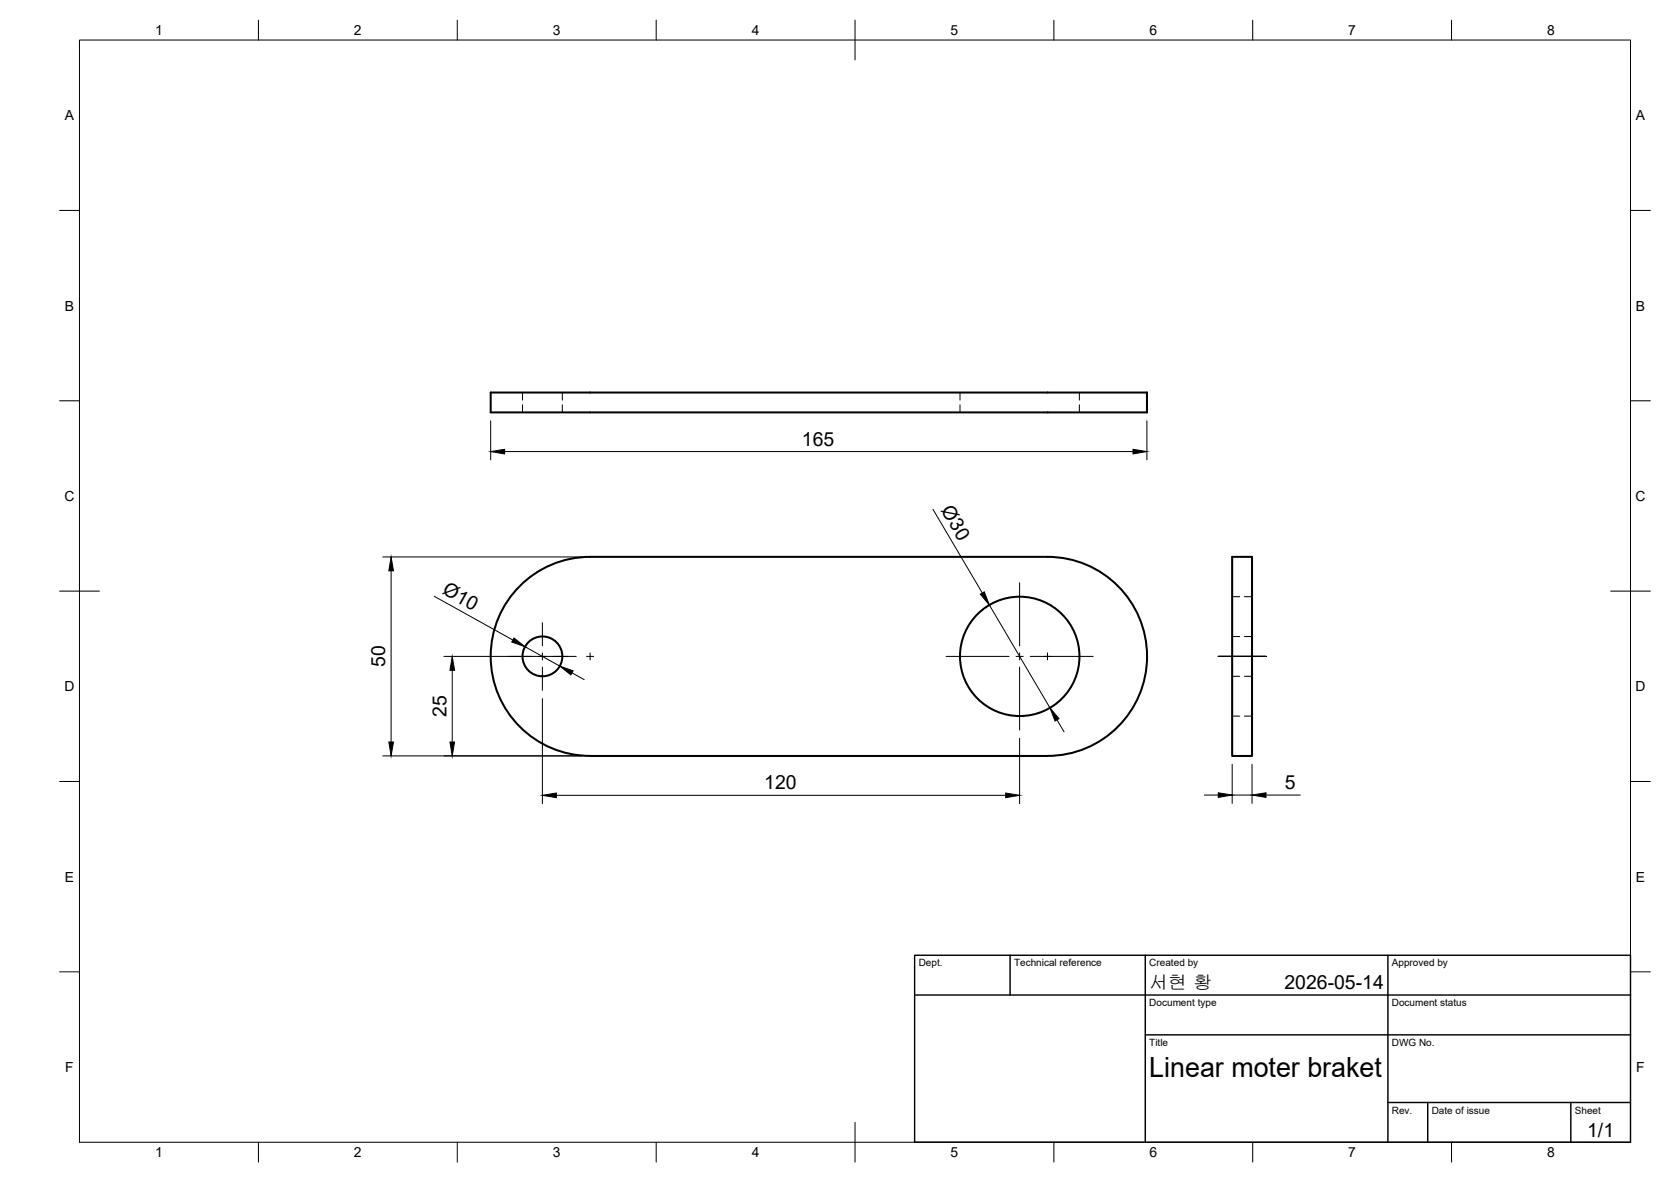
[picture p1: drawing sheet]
<svg xmlns="http://www.w3.org/2000/svg" width="420mm" height="297mm" viewBox="0 0 420 297" stroke-linecap="round" stroke-linejoin="round" font-family="sans-serif">
<!-- layer: Visible -->
<g fill="none" stroke="#000" stroke-width=".51">
<path d="M123.4 98.6h165v5h-165zM148.4 139.9h115a25 25 0 0 1 25 25 25 25 0 0 1-25 25.1h-115M148.4 139.9a25 25 0 0 0-25 25 25 25 0 0 0 25 25.1M309.8 139.9h5v50.1h-5z"/>
<circle cx="136.4" cy="164.9" r="5"/>
<circle cx="256.4" cy="164.9" r="15"/>
</g>
<!-- layer: Hidden -->
<g fill="none" stroke="#000" stroke-width=".25">
<path d="M131.4 98.6v1.9M141.4 98.6v1.9M241.4 98.6v1.9M271.4 98.6v1.9M131.4 101.7v1.9M141.4 101.7v1.9M241.4 101.7v1.9M271.4 101.7v1.9M309.8 160h1.9M309.8 150h1.9M312.9 160h1.9M312.9 150h1.9"/>
<path d="M309.8 170h1.9M309.8 180h1.9M312.9 170h1.9M312.9 180h1.9"/>
</g>
<!-- layer: BORDER -->
<g fill="none" stroke="#000" stroke-width=".25">
<path d="M20 10.1h390v276.9h-390zM65 5.1v5M115 5.1v5M165 5.1v5M215 5.1v10M265 5.1v5M315 5.1v5M365 5.1v5M15 52.9h5M410 52.9h5M15 100.7h5M410 100.7h5"/>
<path d="M15 148.6h10M405 148.6h10M15 196.4h5M410 196.4h5M15 244.2h5M410 244.2h5M65 287v5M115 287v5M165 287v5M215 282.1v9.9M265 287v5M315 287v5"/>
<path d="M365 287v5"/>
</g>
<!-- layer: TITLEBLOCK -->
<path d="M230 240.1h180v46.9h-180zM230 250h180M254 240.1v9.9M288 240.1v46.9M349 240.1v46.9M288 260.1h122M349 277.1h61M359 277.1v9.9M395 277.1v9.9" fill="none" stroke="#000" stroke-width=".36"/>
<!-- layer: Smart Centers -->
<g fill="none" stroke="#000" stroke-width=".25">
<path d="M136.4 156.5v5.8M256.4 146.5v15.8M127.9 165h5.8M135.5 165h1.8M136.4 164.1v1.7M136.4 167.6v5.9M139.1 165h5.8M147.5 165h1.8M148.4 164.1v1.7M237.9 165h15.8M255.5 165h1.8M256.4 164.1v1.7"/>
<path d="M256.4 167.6v15.9M259.1 165h15.8M263.4 164.1v1.7M306.3 165h12"/>
</g>
<!-- layer: FD_Dimensions -->
<g fill="none" stroke="#000" stroke-width=".25">
<path d="M123.4 105.7v9.9M126.9 113.5h158M288.4 105.7v9.9M96.2 140h50.1M234.6 128l12.4 21M98.3 143.5v43M109.2 149.8l19.7 11M248.8 152l15.2 25.9M111.6 165h31.2M113.7 168.5v18M132 162.5l8.8 4.9M136.4 175.6v26.4"/>
<path d="M143.8 169.1l3.1 1.7M96.2 190h50.1M139.9 199.9h113M256.4 185.6v16.4M265.8 180.9l1.7 3M302.8 199.8h3.5M309.8 192.1v9.8M309.8 199.8h5M314.8 192.1v9.8M318.3 199.8h8.6"/>
</g>
<g fill="#000" stroke="#000" stroke-width=".25">
<path d="M123.4 113.5l3.5-.6v1.2zM284.9 112.9l3.5 .6-3.5 .6zM98.3 140l.6 3.5h-1.1zM246.5 149.3l1-.6 1.3 3.3zM113.7 165l.6 3.5h-1.2zM129.2 160.3l2.8 2.2-3.3-1.2zM140.8 167.4l3.3 1.2-.6 1zM97.8 186.5h1.1l-.6 3.5zM113.1 186.5h1.2l-.6 3.5zM136.4 199.9l3.5-.6v1.2zM252.9 199.3l3.5 .6-3.5 .6zM264 177.9l2.3 2.7-1 .6z"/>
<path d="M306.3 199.2l3.5 .6-3.5 .6zM314.8 199.8l3.5-.6v1.2z"/>
</g>
<text font-size="7" x="289" y="270.6">Linear moter braket</text>
<g font-size="4.9">
<text x="201.6" y="112">165</text>
<text x="236.5" y="128.3" transform="rotate(59 236.5 128.3)">Ø30</text>
<text x="111" y="149.1" transform="rotate(29 111 149.1)">Ø10</text>
<text x="96.9" y="167.7" transform="rotate(-90 96.9 167.7)">50</text>
<text x="112.2" y="180.2" transform="rotate(-90 112.2 180.2)">25</text>
<text x="192.2" y="198.4">120</text>
<text x="323" y="198.3">5</text>
<text x="323" y="248.5">2026-05-14</text>
<text x="399.1" y="285.7">1/1</text>
</g>
<text font-size="4.8" x="289" y="248.5">서현 황</text>
<g font-size="3.5">
<text x="39" y="8.8">1</text>
<text x="89" y="8.8">2</text>
<text x="139" y="8.8">3</text>
<text x="189" y="8.8">4</text>
<text x="239" y="8.8">5</text>
<text x="289" y="8.8">6</text>
<text x="339" y="8.8">7</text>
<text x="389" y="8.8">8</text>
<text x="16.3" y="30.2">A</text>
<text x="411.3" y="30.2">A</text>
<text x="16.3" y="78">B</text>
<text x="411.3" y="78">B</text>
<text x="16.2" y="125.9">C</text>
<text x="411.2" y="125.9">C</text>
<text x="16.2" y="173.7">D</text>
<text x="411.2" y="173.7">D</text>
<text x="16.3" y="221.6">E</text>
<text x="411.3" y="221.6">E</text>
<text x="16.4" y="269.4">F</text>
<text x="411.4" y="269.4">F</text>
<text x="39" y="290.8">1</text>
<text x="89" y="290.8">2</text>
<text x="139" y="290.8">3</text>
<text x="189" y="290.8">4</text>
<text x="239" y="290.8">5</text>
<text x="289" y="290.8">6</text>
<text x="339" y="290.8">7</text>
<text x="389" y="290.8">8</text>
</g>
<g font-size="2.5">
<text x="231" y="242.9">Dept.</text>
<text x="255" y="242.9">Technical reference</text>
<text x="289" y="242.9">Created by</text>
<text x="350" y="242.9">Approved by</text>
<text x="289" y="252.8">Document type</text>
<text x="350" y="252.8">Document status</text>
<text x="289" y="262.9">Title</text>
<text x="350" y="262.9">DWG No.</text>
<text x="350" y="279.9">Rev.</text>
<text x="360" y="279.9">Date of issue</text>
<text x="396" y="279.9">Sheet</text>
</g>
</svg>
